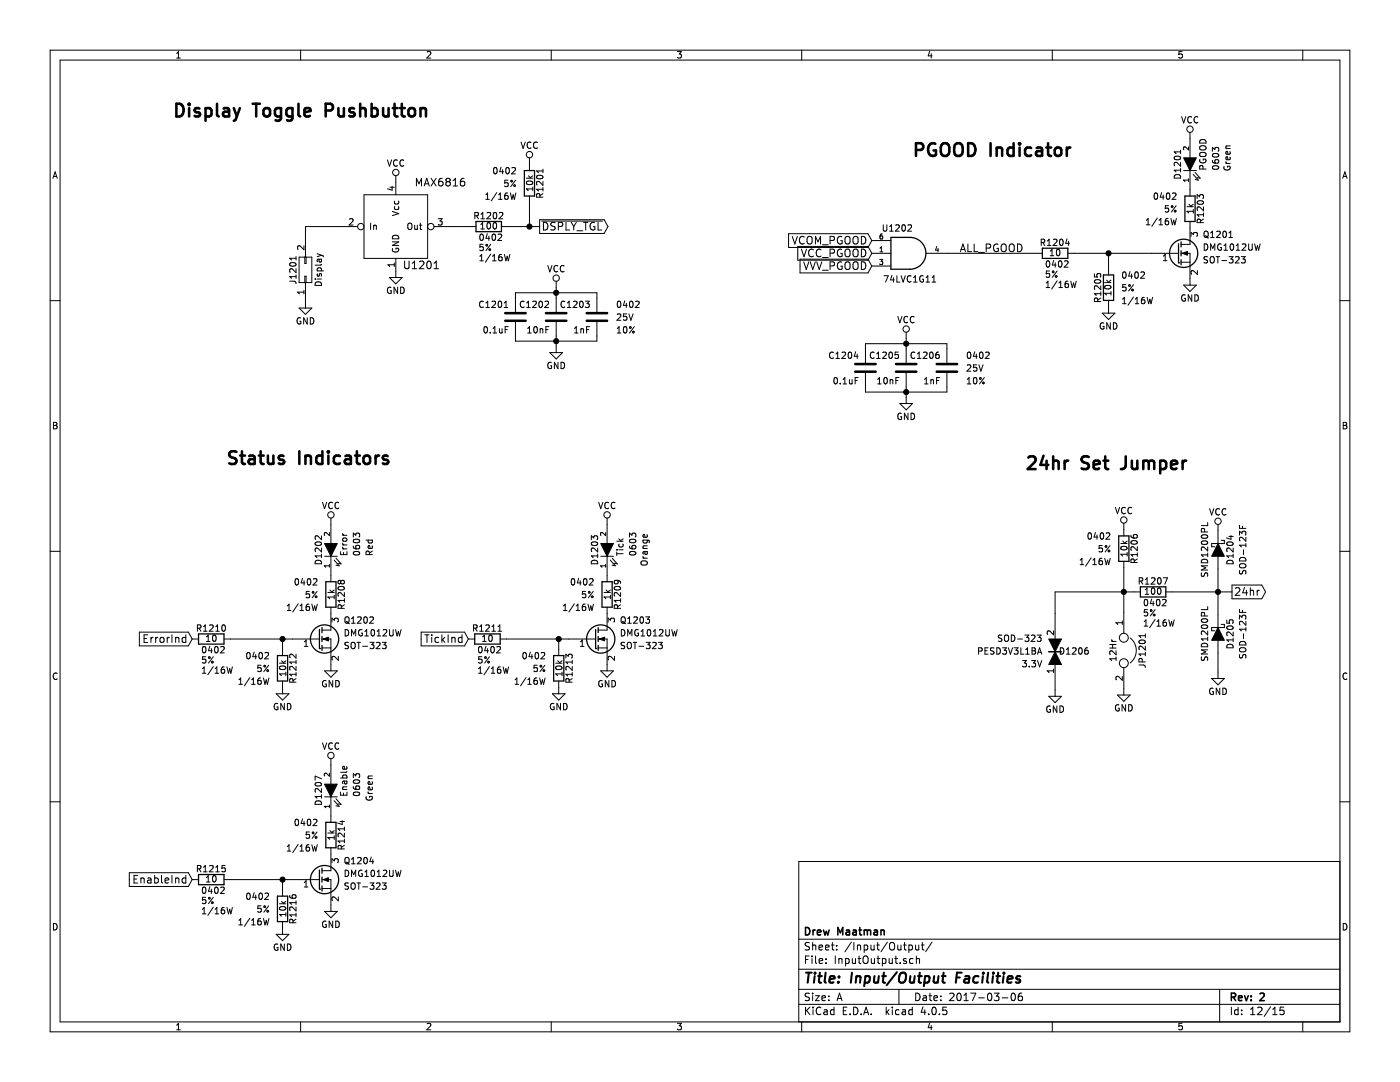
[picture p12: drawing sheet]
EESchema Schematic File Version 2
LIBS:Nixie Clock-rescue
LIBS:power
LIBS:device
LIBS:transistors
LIBS:conn
LIBS:linear
LIBS:regul
LIBS:74xx
LIBS:cmos4000
LIBS:adc-dac
LIBS:memory
LIBS:xilinx
LIBS:microcontrollers
LIBS:dsp
LIBS:microchip
LIBS:analog_switches
LIBS:motorola
LIBS:texas
LIBS:intel
LIBS:audio
LIBS:interface
LIBS:digital-audio
LIBS:philips
LIBS:display
LIBS:cypress
LIBS:siliconi
LIBS:opto
LIBS:atmel
LIBS:contrib
LIBS:valves
LIBS:74xgxx
LIBS:ac-dc
LIBS:actel
LIBS:Altera
LIBS:analog_devices
LIBS:battery_management
LIBS:bbd
LIBS:brooktre
LIBS:cmos_ieee
LIBS:dc-dc
LIBS:diode
LIBS:elec-unifil
LIBS:ESD_Protection
LIBS:ftdi
LIBS:gennum
LIBS:hc11
LIBS:ir
LIBS:Lattice
LIBS:maxim
LIBS:microchip_dspic33dsc
LIBS:microchip_pic10mcu
LIBS:microchip_pic12mcu
LIBS:microchip_pic16mcu
LIBS:microchip_pic18mcu
LIBS:microchip_pic32mcu
LIBS:motor_drivers
LIBS:msp430
LIBS:nordicsemi
LIBS:nxp_armmcu
LIBS:onsemi
LIBS:Oscillators
LIBS:Power_Management
LIBS:powerint
LIBS:pspice
LIBS:references
LIBS:relays
LIBS:rfcom
LIBS:sensors
LIBS:silabs
LIBS:stm8
LIBS:stm32
LIBS:supertex
LIBS:switches
LIBS:transf
LIBS:ttl_ieee
LIBS:video
LIBS:Worldsemi
LIBS:Xicor
LIBS:Zilog
LIBS:Nixie Clock-cache
EELAYER 25 0
EELAYER END
$Descr A 11000 8500
encoding utf-8
Sheet 12 15
Title "Input/Output Facilities"
Date "2017-03-06"
Rev "2"
Comp "Drew Maatman"
Comment1 ""
Comment2 ""
Comment3 ""
Comment4 ""
$EndDescr
$Comp
L Q_NMOS_GSD Q1202
U 1 1
P 2500 5020
F 0 "Q1202" H 2700 5170 50  0000 L CNN
F 1 "DMG1012UW" H 2700 5070 50  0000 L CNN
F 2 "TO_SOT_Packages_SMD:SOT-323_SC-70" H 2700 5120 50  0001 C CNN
F 3 "" H 2700 5170 50  0000 C CNN
F 4 "SOT-323" H 2700 4970 50  0000 L CNN "Footprint Display"
	1    2500 5020
	1    0    0    -1  
$EndComp
$Comp
L GND #PWR0133
U 1 1
P 2600 5220
F 0 "#PWR0133" H 2600 4970 50  0001 C CNN
F 1 "GND" H 2600 5070 50  0000 C CNN
F 2 "" H 2600 5220 50  0000 C CNN
F 3 "" H 2600 5220 50  0000 C CNN
	1    2600 5220
	1    0    0    -1  
$EndComp
$Comp
L R R1212
U 1 1
P 2220 5250
F 0 "R1212" V 2300 5250 50  0000 C CNN
F 1 "10k" V 2220 5250 50  0000 C CNN
F 2 "Resistors_SMD:R_0402" H 1970 5350 50  0001 L CNN
F 3 "" V 2300 5250 50  0000 C CNN
F 4 "1/16W" H 2120 5150 50  0000 R CNN "Wattage"
F 5 "5%" H 2120 5250 50  0000 R CNN "Tolerance"
F 6 "0402" H 2120 5350 50  0000 R CNN "Footprint Display"
	1    2220 5250
	1    0    0    -1  
$EndComp
$Comp
L GND #PWR0134
U 1 1
P 2220 5400
F 0 "#PWR0134" H 2220 5150 50  0001 C CNN
F 1 "GND" H 2220 5250 50  0000 C CNN
F 2 "" H 2220 5400 50  0000 C CNN
F 3 "" H 2220 5400 50  0000 C CNN
	1    2220 5400
	1    0    0    -1  
$EndComp
$Comp
L R R1208
U 1 1
P 2600 4670
F 0 "R1208" V 2680 4670 50  0000 C CNN
F 1 "1k" V 2600 4670 50  0000 C CNN
F 2 "Resistors_SMD:R_0402" H 2350 4770 50  0001 L CNN
F 3 "" V 2680 4670 50  0000 C CNN
F 4 "1/16W" H 2500 4570 50  0000 R CNN "Wattage"
F 5 "5%" H 2500 4670 50  0000 R CNN "Tolerance"
F 6 "0402" H 2500 4770 50  0000 R CNN "Footprint Display"
	1    2600 4670
	1    0    0    -1  
$EndComp
$Comp
L LED-RESCUE-Nixie_Clock D1202
U 1 1
P 2600 4320
F 0 "D1202" H 2600 4420 50  0000 C CNN
F 1 "Error" H 2550 4220 50  0000 L CNN
F 2 "LEDs:LED_0603" H 2600 4320 50  0001 C CNN
F 3 "" H 2600 4420 50  0000 C CNN
F 4 "0603" H 2550 4120 50  0000 L CNN "Display Footprint"
F 5 "Red" H 2620 4020 50  0000 C CNN "Color"
	1    2600 4320
	0    -1   -1   0   
$EndComp
Text GLabel 1510 5020 0    60   Input ~ 0
ErrorInd
$Comp
L Q_NMOS_GSD Q1203
U 1 1
P 4670 5020
F 0 "Q1203" H 4870 5170 50  0000 L CNN
F 1 "DMG1012UW" H 4870 5070 50  0000 L CNN
F 2 "TO_SOT_Packages_SMD:SOT-323_SC-70" H 4870 5120 50  0001 C CNN
F 3 "" H 4870 5170 50  0000 C CNN
F 4 "SOT-323" H 4870 4970 50  0000 L CNN "Footprint Display"
	1    4670 5020
	1    0    0    -1  
$EndComp
$Comp
L GND #PWR0135
U 1 1
P 4770 5220
F 0 "#PWR0135" H 4770 4970 50  0001 C CNN
F 1 "GND" H 4770 5070 50  0000 C CNN
F 2 "" H 4770 5220 50  0000 C CNN
F 3 "" H 4770 5220 50  0000 C CNN
	1    4770 5220
	1    0    0    -1  
$EndComp
$Comp
L R R1213
U 1 1
P 4390 5250
F 0 "R1213" V 4470 5250 50  0000 C CNN
F 1 "10k" V 4390 5250 50  0000 C CNN
F 2 "Resistors_SMD:R_0402" H 4140 5350 50  0001 L CNN
F 3 "" V 4470 5250 50  0000 C CNN
F 4 "1/16W" H 4290 5150 50  0000 R CNN "Wattage"
F 5 "5%" H 4290 5250 50  0000 R CNN "Tolerance"
F 6 "0402" H 4290 5350 50  0000 R CNN "Footprint Display"
	1    4390 5250
	1    0    0    -1  
$EndComp
$Comp
L GND #PWR0136
U 1 1
P 4390 5400
F 0 "#PWR0136" H 4390 5150 50  0001 C CNN
F 1 "GND" H 4390 5250 50  0000 C CNN
F 2 "" H 4390 5400 50  0000 C CNN
F 3 "" H 4390 5400 50  0000 C CNN
	1    4390 5400
	1    0    0    -1  
$EndComp
$Comp
L R R1209
U 1 1
P 4770 4670
F 0 "R1209" V 4850 4670 50  0000 C CNN
F 1 "1k" V 4770 4670 50  0000 C CNN
F 2 "Resistors_SMD:R_0402" H 4520 4770 50  0001 L CNN
F 3 "" V 4850 4670 50  0000 C CNN
F 4 "1/16W" H 4670 4570 50  0000 R CNN "Wattage"
F 5 "5%" H 4670 4670 50  0000 R CNN "Tolerance"
F 6 "0402" H 4670 4770 50  0000 R CNN "Footprint Display"
	1    4770 4670
	1    0    0    -1  
$EndComp
$Comp
L LED-RESCUE-Nixie_Clock D1203
U 1 1
P 4770 4320
F 0 "D1203" H 4770 4420 50  0000 C CNN
F 1 "Tick" H 4720 4220 50  0000 L CNN
F 2 "LEDs:LED_0603" H 4770 4320 50  0001 C CNN
F 3 "" H 4770 4420 50  0000 C CNN
F 4 "0603" H 4720 4120 50  0000 L CNN "Display Footprint"
F 5 "Orange" H 4770 4030 50  0000 C CNN "Color"
	1    4770 4320
	0    -1   -1   0   
$EndComp
Text GLabel 3680 5020 0    60   Input ~ 0
TickInd
$Comp
L VCC #PWR0137
U 1 1
P 4770 4120
F 0 "#PWR0137" H 4770 3970 50  0001 C CNN
F 1 "VCC" H 4770 4270 50  0000 C CNN
F 2 "" H 4770 4120 50  0000 C CNN
F 3 "" H 4770 4120 50  0000 C CNN
	1    4770 4120
	1    0    0    -1  
$EndComp
$Comp
L R R1201
U 1 1
P 4160 1440
F 0 "R1201" V 4240 1440 50  0000 C CNN
F 1 "10k" V 4160 1440 50  0000 C CNN
F 2 "Resistors_SMD:R_0402" H 3910 1540 50  0001 L CNN
F 3 "" V 4240 1440 50  0000 C CNN
F 4 "1/16W" H 4060 1340 50  0000 R CNN "Wattage"
F 5 "5%" H 4060 1440 50  0000 R CNN "Tolerance"
F 6 "0402" H 4060 1540 50  0000 R CNN "Footprint Display"
	1    4160 1440
	1    0    0    -1  
$EndComp
$Comp
L C C1203
U 1 1
P 4690 2490
F 0 "C1203" H 4640 2590 50  0000 R CNN
F 1 "1nF" H 4640 2390 50  0000 R CNN
F 2 "Capacitors_SMD:C_0402" H 4840 2590 50  0001 L CNN
F 3 "" H 4715 2590 50  0000 C CNN
F 4 "25V" H 4840 2490 50  0000 L CNN "Voltage"
F 5 "10%" H 4840 2390 50  0000 L CNN "Tolerance"
F 6 "0402" H 4840 2590 50  0000 L CNN "Footprint Display"
	1    4690 2490
	1    0    0    -1  
$EndComp
$Comp
L C C1202
U 1 1
P 4370 2490
F 0 "C1202" H 4320 2590 50  0000 R CNN
F 1 "10nF" H 4320 2390 50  0000 R CNN
F 2 "Capacitors_SMD:C_0402" H 4520 2590 50  0001 L CNN
F 3 "" H 4395 2590 50  0000 C CNN
F 4 "25V" H 4520 2490 50  0001 L CNN "Voltage"
F 5 "10%" H 4520 2390 50  0001 L CNN "Tolerance"
F 6 "0402" H 4520 2590 50  0001 L CNN "Footprint Display"
	1    4370 2490
	1    0    0    -1  
$EndComp
$Comp
L C C1201
U 1 1
P 4050 2490
F 0 "C1201" H 4000 2590 50  0000 R CNN
F 1 "0.1uF" H 4000 2390 50  0000 R CNN
F 2 "Capacitors_SMD:C_0402" H 4200 2590 50  0001 L CNN
F 3 "" H 4075 2590 50  0000 C CNN
F 4 "25V" H 4200 2490 50  0001 L CNN "Voltage"
F 5 "10%" H 4200 2390 50  0001 L CNN "Tolerance"
F 6 "0402" H 4200 2590 50  0001 L CNN "Footprint Display"
	1    4050 2490
	1    0    0    -1  
$EndComp
$Comp
L VCC #PWR0138
U 1 1
P 4370 2260
F 0 "#PWR0138" H 4370 2110 50  0001 C CNN
F 1 "VCC" H 4370 2410 50  0000 C CNN
F 2 "" H 4370 2260 50  0000 C CNN
F 3 "" H 4370 2260 50  0000 C CNN
	1    4370 2260
	1    0    0    -1  
$EndComp
$Comp
L GND #PWR0139
U 1 1
P 4370 2720
F 0 "#PWR0139" H 4370 2470 50  0001 C CNN
F 1 "GND" H 4370 2570 50  0000 C CNN
F 2 "" H 4370 2720 50  0000 C CNN
F 3 "" H 4370 2720 50  0000 C CNN
	1    4370 2720
	1    0    0    -1  
$EndComp
Text Notes 3370 930  2    100  ~ 20
Display Toggle Pushbutton
$Comp
L VCC #PWR0140
U 1 1
P 4160 1290
F 0 "#PWR0140" H 4160 1140 50  0001 C CNN
F 1 "VCC" H 4160 1440 50  0000 C CNN
F 2 "" H 4160 1290 50  0000 C CNN
F 3 "" H 4160 1290 50  0000 C CNN
	1    4160 1290
	1    0    0    -1  
$EndComp
Text GLabel 4240 1780 2    60   Output ~ 0
~DSPLY_TGL
Text GLabel 9680 4650 2    60   Output ~ 0
24hr
$Comp
L R R1206
U 1 1
P 8830 4310
F 0 "R1206" V 8910 4310 50  0000 C CNN
F 1 "10k" V 8830 4310 50  0000 C CNN
F 2 "Resistors_SMD:R_0402" H 8580 4410 50  0001 L CNN
F 3 "" V 8910 4310 50  0000 C CNN
F 4 "1/16W" H 8730 4210 50  0000 R CNN "Wattage"
F 5 "5%" H 8730 4310 50  0000 R CNN "Tolerance"
F 6 "0402" H 8730 4410 50  0000 R CNN "Footprint Display"
	1    8830 4310
	1    0    0    -1  
$EndComp
Text Notes 9330 3700 2    100  ~ 20
24hr Set Jumper
$Comp
L VCC #PWR0141
U 1 1
P 8830 4160
F 0 "#PWR0141" H 8830 4010 50  0001 C CNN
F 1 "VCC" H 8830 4310 50  0000 C CNN
F 2 "" H 8830 4160 50  0000 C CNN
F 3 "" H 8830 4160 50  0000 C CNN
	1    8830 4160
	1    0    0    -1  
$EndComp
$Comp
L GND #PWR0142
U 1 1
P 8830 5410
F 0 "#PWR0142" H 8830 5160 50  0001 C CNN
F 1 "GND" H 8830 5260 50  0000 C CNN
F 2 "" H 8830 5410 50  0000 C CNN
F 3 "" H 8830 5410 50  0000 C CNN
	1    8830 5410
	1    0    0    -1  
$EndComp
$Comp
L JUMPER JP1201
U 1 1
P 8830 5110
F 0 "JP1201" H 8830 5260 50  0000 C CNN
F 1 "12Hr" H 8830 5030 50  0000 C CNN
F 2 "Pin_Headers:Pin_Header_Straight_1x02_Pitch2.54mm" H 8830 5110 50  0001 C CNN
F 3 "" H 8830 5110 50  0000 C CNN
	1    8830 5110
	0    1    1    0   
$EndComp
Text Notes 3070 3660 2    100  ~ 20
Status Indicators
$Comp
L GND #PWR0143
U 1 1
P 8290 5420
F 0 "#PWR0143" H 8290 5170 50  0001 C CNN
F 1 "GND" H 8290 5270 50  0000 C CNN
F 2 "" H 8290 5420 50  0000 C CNN
F 3 "" H 8290 5420 50  0000 C CNN
	1    8290 5420
	1    0    0    -1  
$EndComp
$Comp
L TVS D1206
U 1 1
P 8290 5120
F 0 "D1206" V 8290 5270 50  0000 C CNN
F 1 "3.3V" V 8190 5020 50  0000 R CNN
F 2 "Diodes_SMD:D_SOD-323" H 8290 5120 50  0001 C CNN
F 3 "" H 8290 5270 50  0000 C CNN
F 4 "PESD3V3L1BA" V 8290 5020 50  0000 R CNN "Part Number"
F 5 "SOD-323" V 8390 5020 50  0000 R CNN "Footprint Display"
	1    8290 5120
	0    1    -1   0   
$EndComp
$Comp
L R R1202
U 1 1
P 3840 1780
F 0 "R1202" V 3920 1780 50  0000 C CNN
F 1 "100" V 3840 1780 50  0000 C CNN
F 2 "Resistors_SMD:R_0402" H 3590 1880 50  0001 L CNN
F 3 "" V 3920 1780 50  0000 C CNN
F 4 "1/16W" V 3590 1860 50  0000 R CNN "Wattage"
F 5 "5%" V 3670 1860 50  0000 R CNN "Tolerance"
F 6 "0402" V 3750 1860 50  0000 R CNN "Footprint Display"
	1    3840 1780
	0    -1   -1   0   
$EndComp
$Comp
L R R1210
U 1 1
P 1660 5020
F 0 "R1210" V 1740 5020 50  0000 C CNN
F 1 "10" V 1660 5020 50  0000 C CNN
F 2 "Resistors_SMD:R_0402" H 1410 5120 50  0001 L CNN
F 3 "" V 1740 5020 50  0000 C CNN
F 4 "1/16W" V 1410 5100 50  0000 R CNN "Wattage"
F 5 "5%" V 1490 5100 50  0000 R CNN "Tolerance"
F 6 "0402" V 1570 5100 50  0000 R CNN "Footprint Display"
	1    1660 5020
	0    -1   -1   0   
$EndComp
$Comp
L R R1211
U 1 1
P 3830 5020
F 0 "R1211" V 3910 5020 50  0000 C CNN
F 1 "10" V 3830 5020 50  0000 C CNN
F 2 "Resistors_SMD:R_0402" H 3580 5120 50  0001 L CNN
F 3 "" V 3910 5020 50  0000 C CNN
F 4 "1/16W" V 3580 5100 50  0000 R CNN "Wattage"
F 5 "5%" V 3660 5100 50  0000 R CNN "Tolerance"
F 6 "0402" V 3740 5100 50  0000 R CNN "Footprint Display"
	1    3830 5020
	0    -1   -1   0   
$EndComp
$Comp
L R R1207
U 1 1
P 9060 4650
F 0 "R1207" V 9140 4650 50  0000 C CNN
F 1 "100" V 9060 4650 50  0000 C CNN
F 2 "Resistors_SMD:R_0402" H 8810 4750 50  0001 L CNN
F 3 "" V 9140 4650 50  0000 C CNN
F 4 "1/16W" V 8810 4730 50  0000 R CNN "Wattage"
F 5 "5%" V 8890 4730 50  0000 R CNN "Tolerance"
F 6 "0402" V 8970 4730 50  0000 R CNN "Footprint Display"
	1    9060 4650
	0    -1   -1   0   
$EndComp
$Comp
L Q_NMOS_GSD Q1204
U 1 1
P 2500 6910
F 0 "Q1204" H 2700 7060 50  0000 L CNN
F 1 "DMG1012UW" H 2700 6960 50  0000 L CNN
F 2 "TO_SOT_Packages_SMD:SOT-323_SC-70" H 2700 7010 50  0001 C CNN
F 3 "" H 2700 7060 50  0000 C CNN
F 4 "SOT-323" H 2700 6860 50  0000 L CNN "Footprint Display"
	1    2500 6910
	1    0    0    -1  
$EndComp
$Comp
L GND #PWR0144
U 1 1
P 2600 7110
F 0 "#PWR0144" H 2600 6860 50  0001 C CNN
F 1 "GND" H 2600 6960 50  0000 C CNN
F 2 "" H 2600 7110 50  0000 C CNN
F 3 "" H 2600 7110 50  0000 C CNN
	1    2600 7110
	1    0    0    -1  
$EndComp
$Comp
L R R1214
U 1 1
P 2600 6560
F 0 "R1214" V 2680 6560 50  0000 C CNN
F 1 "1k" V 2600 6560 50  0000 C CNN
F 2 "Resistors_SMD:R_0402" H 2350 6660 50  0001 L CNN
F 3 "" V 2680 6560 50  0000 C CNN
F 4 "1/16W" H 2500 6460 50  0000 R CNN "Wattage"
F 5 "5%" H 2500 6560 50  0000 R CNN "Tolerance"
F 6 "0402" H 2500 6660 50  0000 R CNN "Footprint Display"
	1    2600 6560
	1    0    0    -1  
$EndComp
$Comp
L LED-RESCUE-Nixie_Clock D1207
U 1 1
P 2600 6210
F 0 "D1207" H 2600 6310 50  0000 C CNN
F 1 "Enable" H 2550 6110 50  0000 L CNN
F 2 "LEDs:LED_0603" H 2600 6210 50  0001 C CNN
F 3 "" H 2600 6310 50  0000 C CNN
F 4 "0603" H 2550 6010 50  0000 L CNN "Display Footprint"
F 5 "Green" H 2620 5910 50  0000 C CNN "Color"
	1    2600 6210
	0    -1   -1   0   
$EndComp
$Comp
L VCC #PWR0145
U 1 1
P 2600 4120
F 0 "#PWR0145" H 2600 3970 50  0001 C CNN
F 1 "VCC" H 2600 4270 50  0000 C CNN
F 2 "" H 2600 4120 50  0000 C CNN
F 3 "" H 2600 4120 50  0000 C CNN
	1    2600 4120
	1    0    0    -1  
$EndComp
$Comp
L VCC #PWR0146
U 1 1
P 2600 6010
F 0 "#PWR0146" H 2600 5860 50  0001 C CNN
F 1 "VCC" H 2600 6160 50  0000 C CNN
F 2 "" H 2600 6010 50  0000 C CNN
F 3 "" H 2600 6010 50  0000 C CNN
	1    2600 6010
	1    0    0    -1  
$EndComp
$Comp
L R R1216
U 1 1
P 2220 7140
F 0 "R1216" V 2300 7140 50  0000 C CNN
F 1 "10k" V 2220 7140 50  0000 C CNN
F 2 "Resistors_SMD:R_0402" H 1970 7240 50  0001 L CNN
F 3 "" V 2300 7140 50  0000 C CNN
F 4 "1/16W" H 2120 7040 50  0000 R CNN "Wattage"
F 5 "5%" H 2120 7140 50  0000 R CNN "Tolerance"
F 6 "0402" H 2120 7240 50  0000 R CNN "Footprint Display"
	1    2220 7140
	1    0    0    -1  
$EndComp
$Comp
L GND #PWR0147
U 1 1
P 2220 7290
F 0 "#PWR0147" H 2220 7040 50  0001 C CNN
F 1 "GND" H 2220 7140 50  0000 C CNN
F 2 "" H 2220 7290 50  0000 C CNN
F 3 "" H 2220 7290 50  0000 C CNN
	1    2220 7290
	1    0    0    -1  
$EndComp
$Comp
L R R1215
U 1 1
P 1660 6910
F 0 "R1215" V 1740 6910 50  0000 C CNN
F 1 "10" V 1660 6910 50  0000 C CNN
F 2 "Resistors_SMD:R_0402" H 1410 7010 50  0001 L CNN
F 3 "" V 1740 6910 50  0000 C CNN
F 4 "1/16W" V 1410 6990 50  0000 R CNN "Wattage"
F 5 "5%" V 1490 6990 50  0000 R CNN "Tolerance"
F 6 "0402" V 1570 6990 50  0000 R CNN "Footprint Display"
	1    1660 6910
	0    -1   -1   0   
$EndComp
Text GLabel 1510 6910 0    60   Input ~ 0
EnableInd
$Comp
L GND #PWR0148
U 1 1
P 9570 5280
F 0 "#PWR0148" H 9570 5030 50  0001 C CNN
F 1 "GND" H 9570 5130 50  0000 C CNN
F 2 "" H 9570 5280 50  0000 C CNN
F 3 "" H 9570 5280 50  0000 C CNN
	1    9570 5280
	1    0    0    -1  
$EndComp
$Comp
L VCC #PWR0149
U 1 1
P 9570 4170
F 0 "#PWR0149" H 9570 4020 50  0001 C CNN
F 1 "VCC" H 9570 4320 50  0000 C CNN
F 2 "" H 9570 4170 50  0000 C CNN
F 3 "" H 9570 4170 50  0000 C CNN
	1    9570 4170
	1    0    0    -1  
$EndComp
Wire Wire Line
	1810 5020 2300 5020
Wire Wire Line
	2220 5100 2220 5020
Connection ~ 2220 5020
Wire Wire Line
	3980 5020 4470 5020
Wire Wire Line
	4390 5100 4390 5020
Connection ~ 4390 5020
Wire Wire Line
	3990 1780 4240 1780
Wire Wire Line
	4370 2640 4370 2720
Wire Wire Line
	4050 2680 4690 2680
Wire Wire Line
	4690 2680 4690 2640
Connection ~ 4370 2680
Wire Wire Line
	4050 2680 4050 2640
Wire Wire Line
	4370 2260 4370 2340
Wire Wire Line
	4050 2300 4690 2300
Wire Wire Line
	4690 2300 4690 2340
Connection ~ 4370 2300
Wire Wire Line
	4050 2300 4050 2340
Wire Wire Line
	4160 1590 4160 1780
Connection ~ 4160 1780
Wire Wire Line
	8830 4460 8830 4810
Wire Wire Line
	8290 4650 8910 4650
Connection ~ 8830 4650
Wire Wire Line
	8290 4820 8290 4650
Wire Wire Line
	1810 6910 2300 6910
Wire Wire Line
	2220 6990 2220 6910
Connection ~ 2220 6910
Wire Wire Line
	9570 5280 9570 5130
Wire Wire Line
	9570 4470 9570 4830
Connection ~ 9570 4650
Wire Wire Line
	9210 4650 9680 4650
$Comp
L GND #PWR0150
U 1 1
P 2400 2370
F 0 "#PWR0150" H 2400 2120 50  0001 C CNN
F 1 "GND" H 2400 2220 50  0000 C CNN
F 2 "" H 2400 2370 50  0000 C CNN
F 3 "" H 2400 2370 50  0000 C CNN
	1    2400 2370
	1    0    0    -1  
$EndComp
Wire Wire Line
	2400 1870 2400 1780
$Comp
L CONN_02X01 J1201
U 1 1
P 2400 2120
F 0 "J1201" H 2400 2220 50  0000 C CNN
F 1 "Display" H 2400 2020 50  0000 C CNN
F 2 "Pin_Headers:Pin_Header_Straight_1x02_Pitch2.54mm" H 2400 920 50  0001 C CNN
F 3 "" H 2400 920 50  0000 C CNN
	1    2400 2120
	0    -1   -1   0   
$EndComp
$Comp
L MAX6816 U1201
U 1 1
P 3110 1780
F 0 "U1201" H 3310 1480 60  0000 C CNN
F 1 "MAX6816" H 3460 2130 60  0000 C CNN
F 2 "TO_SOT_Packages_SMD:SOT-143" H 3110 2180 60  0001 C CNN
F 3 "" H 3110 2180 60  0001 C CNN
	1    3110 1780
	1    0    0    -1  
$EndComp
$Comp
L GND #PWR0151
U 1 1
P 3110 2130
F 0 "#PWR0151" H 3110 1880 50  0001 C CNN
F 1 "GND" H 3110 1980 50  0000 C CNN
F 2 "" H 3110 2130 50  0000 C CNN
F 3 "" H 3110 2130 50  0000 C CNN
	1    3110 2130
	1    0    0    -1  
$EndComp
$Comp
L VCC #PWR0152
U 1 1
P 3110 1430
F 0 "#PWR0152" H 3110 1280 50  0001 C CNN
F 1 "VCC" H 3110 1580 50  0000 C CNN
F 2 "" H 3110 1430 50  0000 C CNN
F 3 "" H 3110 1430 50  0000 C CNN
	1    3110 1430
	1    0    0    -1  
$EndComp
Wire Wire Line
	3690 1780 3560 1780
$Comp
L 74LVC1G11 U1202
U 1 1
P 7150 1990
F 0 "U1202" H 7050 2190 50  0000 C CNN
F 1 "74LVC1G11" H 7150 1790 50  0000 C CNN
F 2 "TO_SOT_Packages_SMD:SOT-363_SC-70-6" H 7150 1990 50  0001 C CNN
F 3 "" H 7150 1990 50  0000 C CNN
	1    7150 1990
	1    0    0    -1  
$EndComp
Text GLabel 6850 1890 0    60   Input ~ 0
VCOM_PGOOD
Text GLabel 6850 1990 0    60   Input ~ 0
VCC_PGOOD
Text GLabel 6850 2090 0    60   Input ~ 0
VVV_PGOOD
$Comp
L C C1206
U 1 1
P 7440 2890
F 0 "C1206" H 7390 2990 50  0000 R CNN
F 1 "1nF" H 7390 2790 50  0000 R CNN
F 2 "Capacitors_SMD:C_0402" H 7590 2990 50  0001 L CNN
F 3 "" H 7465 2990 50  0000 C CNN
F 4 "25V" H 7590 2890 50  0000 L CNN "Voltage"
F 5 "10%" H 7590 2790 50  0000 L CNN "Tolerance"
F 6 "0402" H 7590 2990 50  0000 L CNN "Footprint Display"
	1    7440 2890
	1    0    0    -1  
$EndComp
$Comp
L C C1205
U 1 1
P 7120 2890
F 0 "C1205" H 7070 2990 50  0000 R CNN
F 1 "10nF" H 7070 2790 50  0000 R CNN
F 2 "Capacitors_SMD:C_0402" H 7270 2990 50  0001 L CNN
F 3 "" H 7145 2990 50  0000 C CNN
F 4 "25V" H 7270 2890 50  0001 L CNN "Voltage"
F 5 "10%" H 7270 2790 50  0001 L CNN "Tolerance"
F 6 "0402" H 7270 2990 50  0001 L CNN "Footprint Display"
	1    7120 2890
	1    0    0    -1  
$EndComp
$Comp
L C C1204
U 1 1
P 6800 2890
F 0 "C1204" H 6750 2990 50  0000 R CNN
F 1 "0.1uF" H 6750 2790 50  0000 R CNN
F 2 "Capacitors_SMD:C_0402" H 6950 2990 50  0001 L CNN
F 3 "" H 6825 2990 50  0000 C CNN
F 4 "25V" H 6950 2890 50  0001 L CNN "Voltage"
F 5 "10%" H 6950 2790 50  0001 L CNN "Tolerance"
F 6 "0402" H 6950 2990 50  0001 L CNN "Footprint Display"
	1    6800 2890
	1    0    0    -1  
$EndComp
$Comp
L VCC #PWR0153
U 1 1
P 7120 2660
F 0 "#PWR0153" H 7120 2510 50  0001 C CNN
F 1 "VCC" H 7120 2810 50  0000 C CNN
F 2 "" H 7120 2660 50  0000 C CNN
F 3 "" H 7120 2660 50  0000 C CNN
	1    7120 2660
	1    0    0    -1  
$EndComp
$Comp
L GND #PWR0154
U 1 1
P 7120 3120
F 0 "#PWR0154" H 7120 2870 50  0001 C CNN
F 1 "GND" H 7120 2970 50  0000 C CNN
F 2 "" H 7120 3120 50  0000 C CNN
F 3 "" H 7120 3120 50  0000 C CNN
	1    7120 3120
	1    0    0    -1  
$EndComp
Wire Wire Line
	7120 3040 7120 3120
Wire Wire Line
	6800 3080 7440 3080
Wire Wire Line
	7440 3080 7440 3040
Connection ~ 7120 3080
Wire Wire Line
	6800 3080 6800 3040
Wire Wire Line
	7120 2660 7120 2740
Wire Wire Line
	6800 2700 7440 2700
Wire Wire Line
	7440 2700 7440 2740
Connection ~ 7120 2700
Wire Wire Line
	6800 2700 6800 2740
$Comp
L R R1204
U 1 1
P 8290 1990
F 0 "R1204" V 8370 1990 50  0000 C CNN
F 1 "10" V 8290 1990 50  0000 C CNN
F 2 "Resistors_SMD:R_0402" H 8040 2090 50  0001 L CNN
F 3 "" V 8370 1990 50  0000 C CNN
F 4 "1/16W" V 8040 2070 50  0000 R CNN "Wattage"
F 5 "5%" V 8120 2070 50  0000 R CNN "Tolerance"
F 6 "0402" V 8200 2070 50  0000 R CNN "Footprint Display"
	1    8290 1990
	0    -1   -1   0   
$EndComp
Text Label 7540 1990 0    60   ~ 0
ALL_PGOOD
Wire Wire Line
	8140 1990 7450 1990
$Comp
L R R1205
U 1 1
P 8710 2260
F 0 "R1205" V 8790 2260 50  0000 C CNN
F 1 "10k" V 8710 2260 50  0000 C CNN
F 2 "Resistors_SMD:R_0402" H 8460 2360 50  0001 L CNN
F 3 "" V 8790 2260 50  0000 C CNN
F 4 "1/16W" H 8610 2160 50  0000 R CNN "Wattage"
F 5 "5%" H 8610 2260 50  0000 R CNN "Tolerance"
F 6 "0402" H 8610 2360 50  0000 R CNN "Footprint Display"
	1    8710 2260
	-1   0    0    -1  
$EndComp
$Comp
L GND #PWR0155
U 1 1
P 8710 2410
F 0 "#PWR0155" H 8710 2160 50  0001 C CNN
F 1 "GND" H 8710 2260 50  0000 C CNN
F 2 "" H 8710 2410 50  0000 C CNN
F 3 "" H 8710 2410 50  0000 C CNN
	1    8710 2410
	1    0    0    -1  
$EndComp
Wire Wire Line
	8710 2110 8710 1990
Wire Wire Line
	8440 1990 9050 1990
$Comp
L Q_NMOS_GSD Q1201
U 1 1
P 9250 1990
F 0 "Q1201" H 9450 2140 50  0000 L CNN
F 1 "DMG1012UW" H 9450 2040 50  0000 L CNN
F 2 "TO_SOT_Packages_SMD:SOT-323_SC-70" H 9450 2090 50  0001 C CNN
F 3 "" H 9450 2140 50  0000 C CNN
F 4 "SOT-323" H 9450 1940 50  0000 L CNN "Footprint Display"
	1    9250 1990
	1    0    0    -1  
$EndComp
$Comp
L GND #PWR0156
U 1 1
P 9350 2190
F 0 "#PWR0156" H 9350 1940 50  0001 C CNN
F 1 "GND" H 9350 2040 50  0000 C CNN
F 2 "" H 9350 2190 50  0000 C CNN
F 3 "" H 9350 2190 50  0000 C CNN
	1    9350 2190
	1    0    0    -1  
$EndComp
$Comp
L R R1203
U 1 1
P 9350 1640
F 0 "R1203" V 9430 1640 50  0000 C CNN
F 1 "1k" V 9350 1640 50  0000 C CNN
F 2 "Resistors_SMD:R_0402" H 9100 1740 50  0001 L CNN
F 3 "" V 9430 1640 50  0000 C CNN
F 4 "1/16W" H 9250 1540 50  0000 R CNN "Wattage"
F 5 "5%" H 9250 1640 50  0000 R CNN "Tolerance"
F 6 "0402" H 9250 1740 50  0000 R CNN "Footprint Display"
	1    9350 1640
	1    0    0    -1  
$EndComp
$Comp
L LED-RESCUE-Nixie_Clock D1201
U 1 1
P 9350 1290
F 0 "D1201" H 9350 1390 50  0000 C CNN
F 1 "PGOOD" H 9300 1190 50  0000 L CNN
F 2 "LEDs:LED_0603" H 9350 1290 50  0001 C CNN
F 3 "" H 9350 1390 50  0000 C CNN
F 4 "0603" H 9300 1090 50  0000 L CNN "Display Footprint"
F 5 "Green" H 9400 1000 50  0000 C CNN "Color"
	1    9350 1290
	0    -1   -1   0   
$EndComp
$Comp
L VCC #PWR0157
U 1 1
P 9350 1090
F 0 "#PWR0157" H 9350 940 50  0001 C CNN
F 1 "VCC" H 9350 1240 50  0000 C CNN
F 2 "" H 9350 1090 50  0000 C CNN
F 3 "" H 9350 1090 50  0000 C CNN
	1    9350 1090
	1    0    0    -1  
$EndComp
Connection ~ 8710 1990
Text Notes 8420 1240 2    100  ~ 20
PGOOD Indicator
$Comp
L D_Schottky D1204
U 1 1
P 9570 4320
F 0 "D1204" H 9570 4420 50  0000 C CNN
F 1 "SMD1200PL" H 9570 4220 50  0000 C CNN
F 2 "Diodes_SMD:D_SOD-123F" H 9570 4320 50  0001 C CNN
F 3 "" H 9570 4320 50  0000 C CNN
F 4 "SOD-123F" H 9570 4520 50  0000 C CNN "Footprint Display"
	1    9570 4320
	0    1    1    0   
$EndComp
$Comp
L D_Schottky D1205
U 1 1
P 9570 4980
F 0 "D1205" H 9570 5080 50  0000 C CNN
F 1 "SMD1200PL" H 9570 4880 50  0000 C CNN
F 2 "Diodes_SMD:D_SOD-123F" H 9570 4980 50  0001 C CNN
F 3 "" H 9570 4980 50  0000 C CNN
F 4 "SOD-123F" H 9570 5180 50  0000 C CNN "Footprint Display"
	1    9570 4980
	0    1    1    0   
$EndComp
Wire Wire Line
	2400 1780 2660 1780
$EndSCHEMATC
